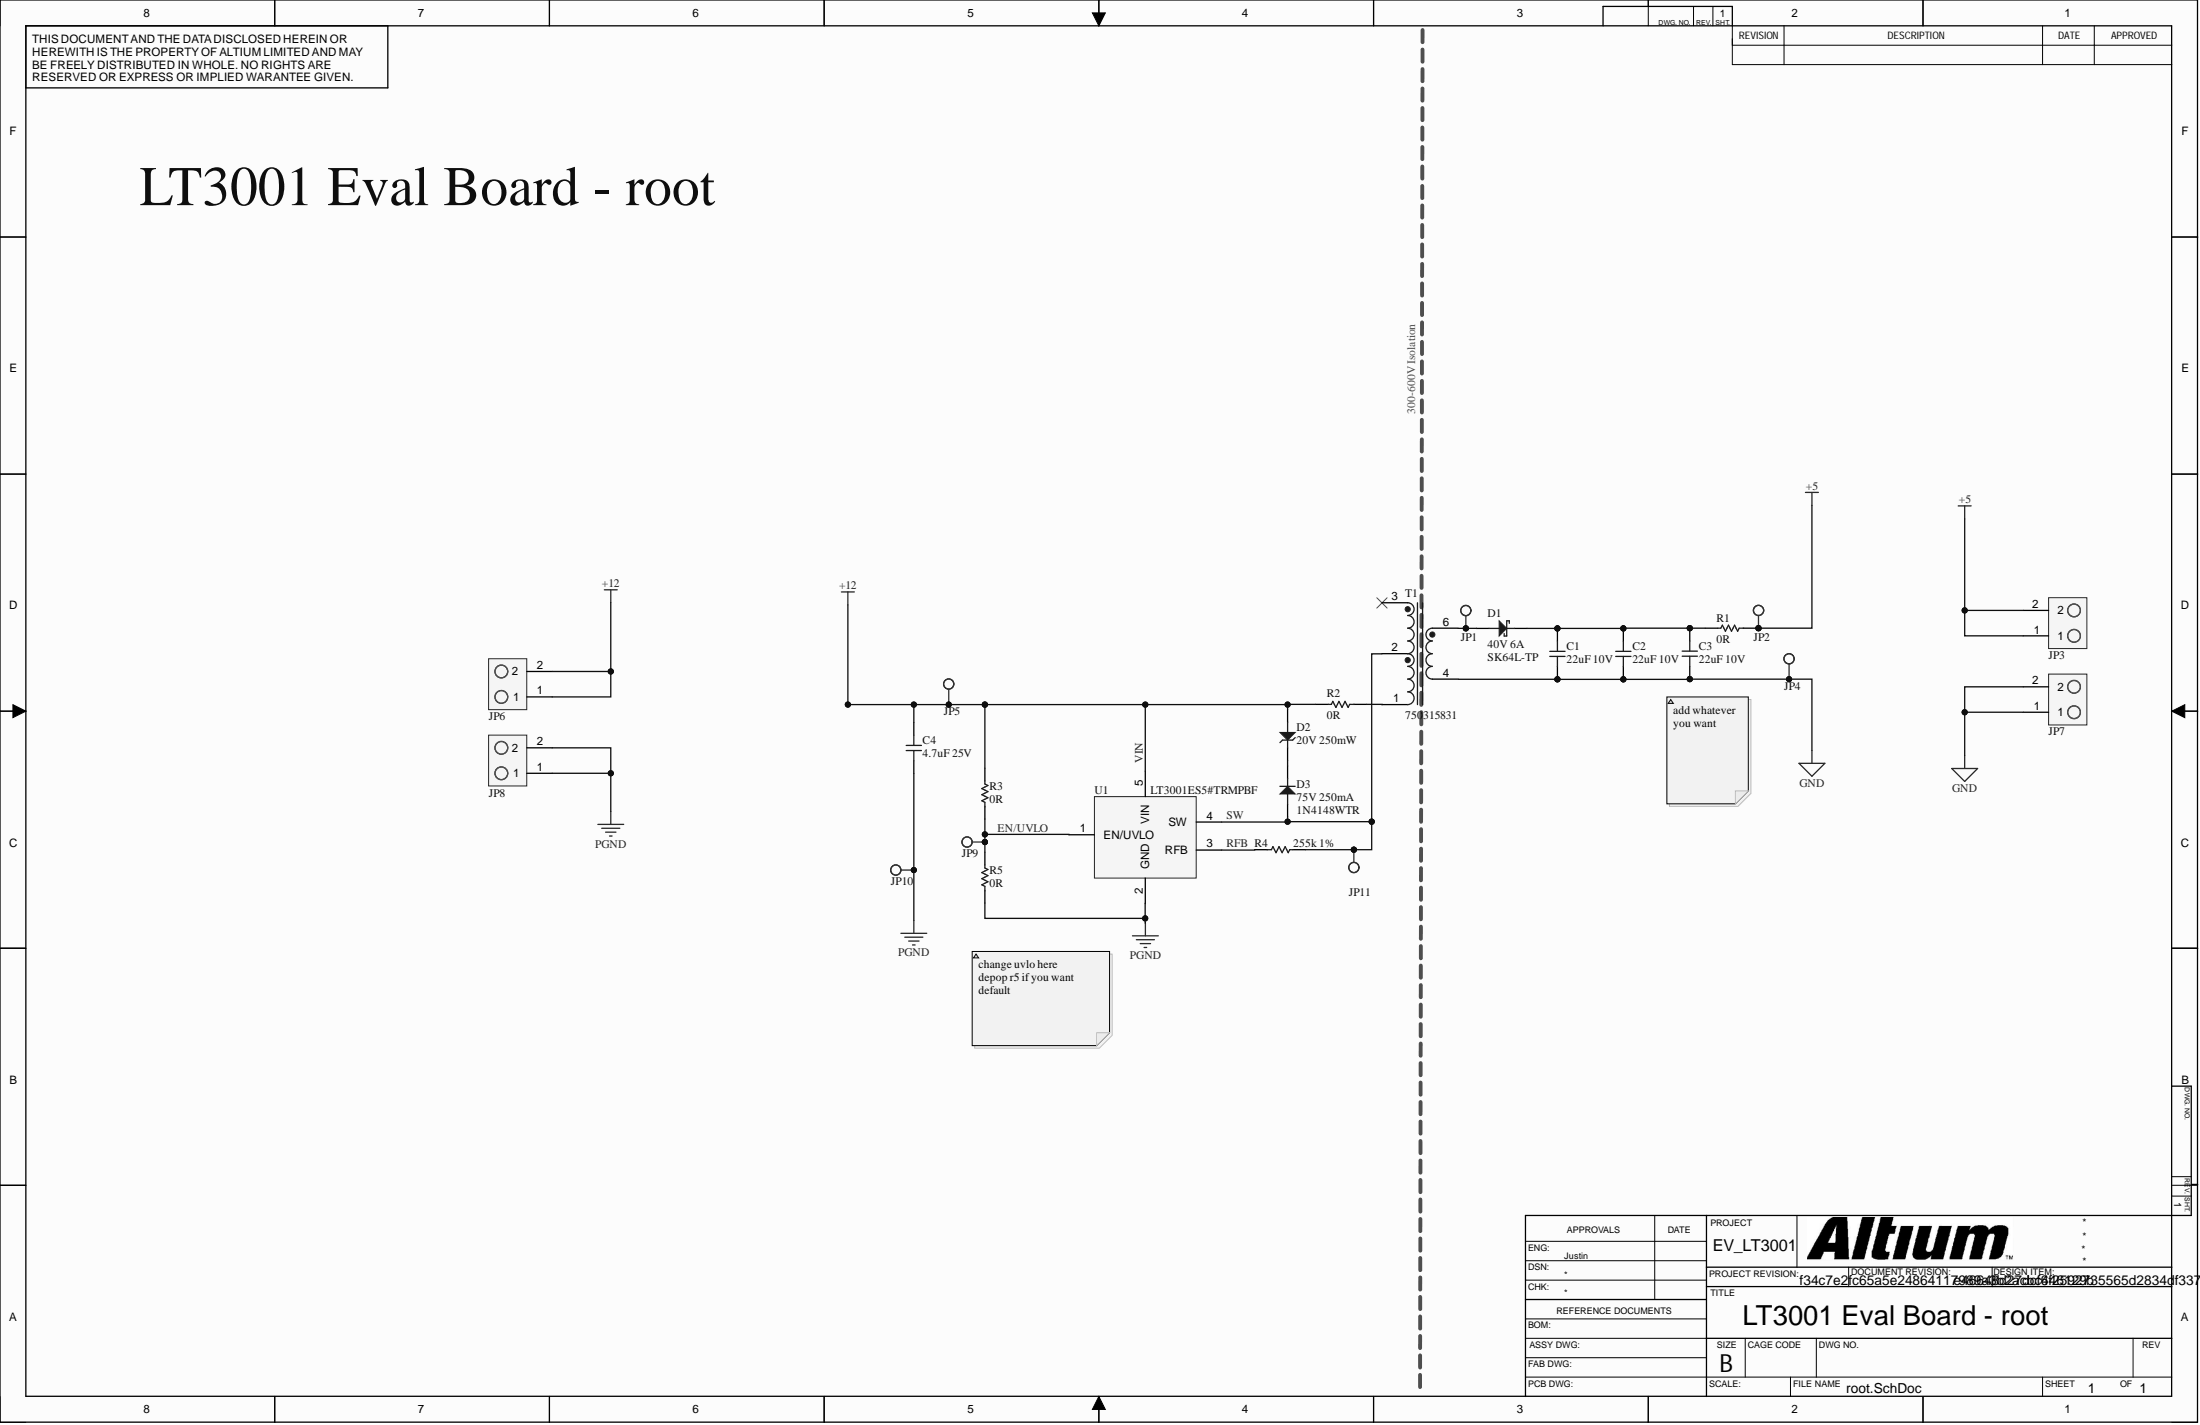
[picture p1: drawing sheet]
# Altium project lt3001_eval.PrjPcb
1 sheet, 25 parts. Net scope: global (net labels, ports and power ports of the same name join across sheets).
Board file: lt3001_eval.PcbDoc

## Sheet root.SchDoc: LT3001 Eval Board - root
size 431 x 279 mm; Date: 2022-03-23; CompanyName: Team Phantom; Engineer: Justin; Revision: 1; SheetNumber: 1; SheetTotal: 1; Project: EV_LT3001; ItemRevision: 1

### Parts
C1  Schematic Label: 22uF 10V  [CAP-0603]  (hidden comment: CL10A226MP8NUNE)
C2  Schematic Label: 22uF 10V  [CAP-0603]  (hidden comment: CL10A226MP8NUNE)
C3  Schematic Label: 22uF 10V  [CAP-0603]  (hidden comment: CL10A226MP8NUNE)
C4  Schematic Label: 4.7uF 25V  [CAP-0805]  (hidden comment: CL21A475KAQNNNE)
D1  Schematic Label: 40V 6A  [Diode-SOD123W]  (hidden comment: SK64L-TP)
D2  Schematic Label: 20V 250mW  [DIODE-SOD323]  (hidden comment: CMDZ5250B TR PBFREE)
D3  Schematic Label: 75V 250mA  [DIODE-SOD123]  (hidden comment: 1N4148WTR)
JP1  Testpoint2  [TP2]  (value not drawn)
JP2  Testpoint2  [TP2]  (value not drawn)
JP3  732-5315-ND  [2PIN-JP]  (value not drawn)
JP4  Testpoint2  [TP2]  (value not drawn)
JP5  Testpoint2  [TP2]  (value not drawn)
JP6  732-5315-ND  [2PIN-JP]  (value not drawn)
JP7  732-5315-ND  [2PIN-JP]  (value not drawn)
JP8  732-5315-ND  [2PIN-JP]  (value not drawn)
JP9  Testpoint2  [TP2]  (value not drawn)
JP10  Testpoint2  [TP2]  (value not drawn)
JP11  Testpoint2  [TP2]  (value not drawn)
R1  0R  [RES-0603]
R2  0R  [RES-0603]
R3  0R  [RES-0603]
R4  Schematic Label: 255k 1%  [RES-0603]  (hidden comment: RMCF0603FT255K)
R5  0R  [RES-0603]
T1  750315831  [750315831]
U1  LT3001ES5#TRMPBF  [SOT95P280X100-5N]

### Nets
+5: JP2.1 JP3.1 JP3.2 R1.1
GND: C1.1 C2.1 C3.1 JP4.1 JP7.1 JP7.2 T1.4
PGND: C4.1 JP8.1 JP8.2 JP10.1 R5.1 U1.2(GND)
VIN: C4.2 D2.2 JP5.1 JP6.1 JP6.2 R2.2 R3.2 U1.5(VIN)  [also labelled +12]
EN/UVLO: JP9.1 R3.1 R5.2 U1.1(EN/UVLO)
RFB: R4.1 U1.3(RFB)
SW: D3.2 JP11.1 R4.2 T1.2 U1.4(SW)
NetC1_2: C1.2 C2.2 C3.2 D1.1 R1.2
NetD1_2: D1.2 JP1.1 T1.6
NetD2_1: D2.1 D3.1
NetR2_1: R2.1 T1.1

Not connected (* = marked no-connect by the designer): T1 3*

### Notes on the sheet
- 300-600V Isolation
- (near C3) add whatever you want
- change uvlo here
  depop r5 if you want default
